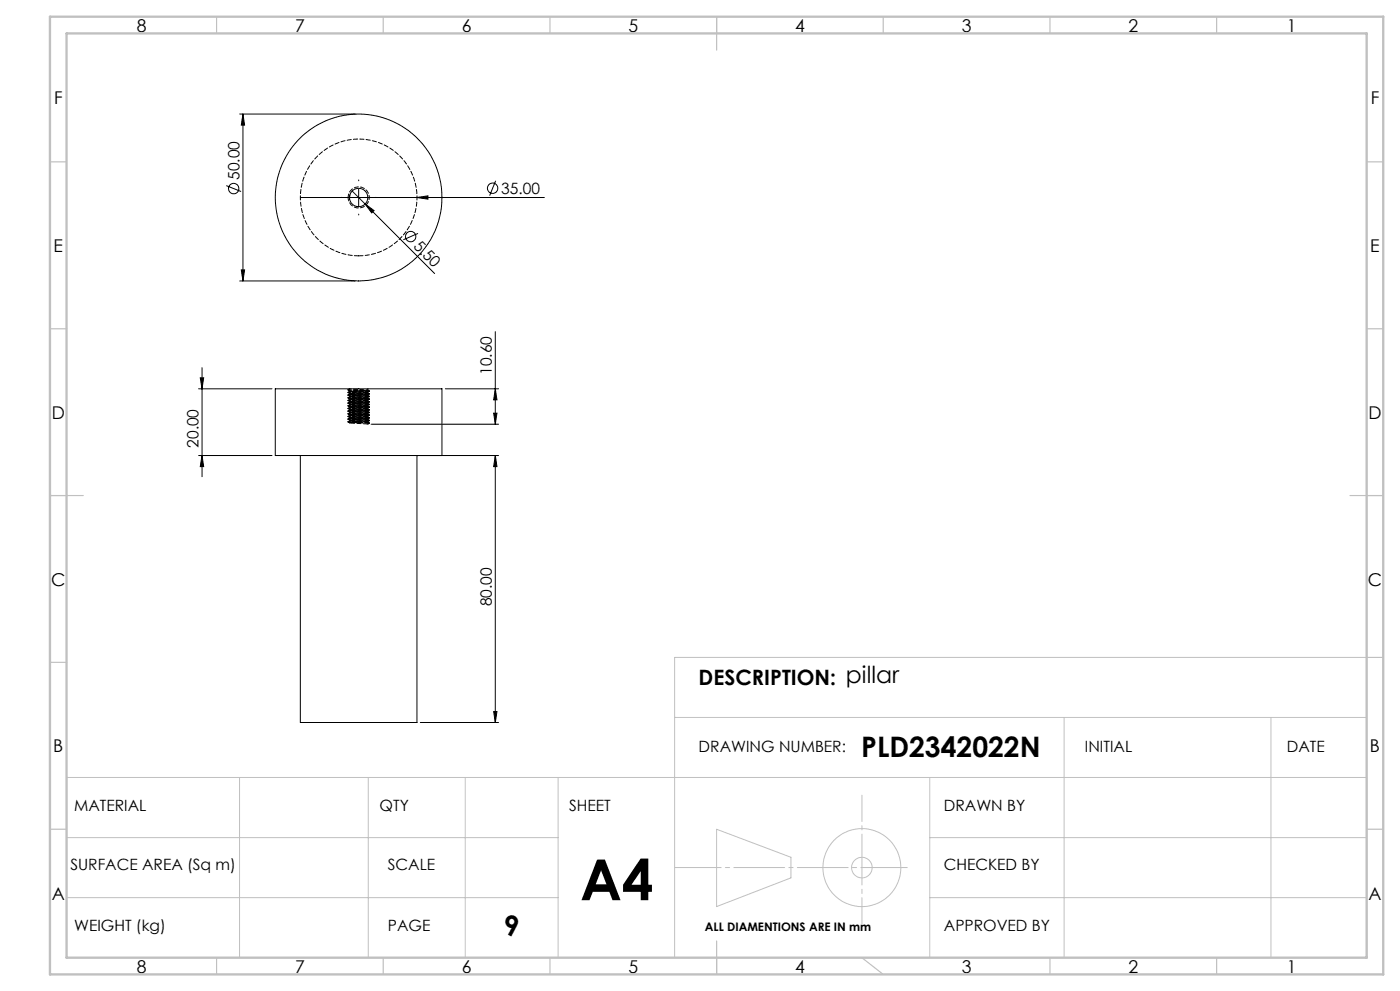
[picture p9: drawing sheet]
<svg xmlns="http://www.w3.org/2000/svg" width="420mm" height="297mm" viewBox="0 0 420 297" stroke-linecap="round" stroke-linejoin="round" font-family="sans-serif">
<g fill="none" stroke="#000" stroke-width=".3">
<path d="M71.9 34.2h34.7M72.9 34.2l.5 3.3h-1zM72.9 34.2v50M67.9 55.6l4.4 1.8M90.1 59.2h73.2M104.8 59.2l.1 .5M105.7 57.3l24.7 24.7M107.6 56.7v5M125.1 59.2l3.3-.5v1zM148.7 54.2l-1.8 4.4M107.2 61.9h.4M109.5 61.1l2.7 2-.7 .7z"/>
<path d="M125.4 70l-4.4 1.9M71.9 84.2h34.7M72.4 80.9h1l-.5 3.3zM148.6 99.4v27.7M59.6 116.5h22M60.1 113.2h1l-.5 3.3zM60.6 110.2v32.7M82.6 116.5h50v20h-50zM133.6 116.5h16M148.6 116.5l.5 3.3h-1zM59.6 136.5h22M60.6 136.5l.5 3.3h-1z"/>
<path d="M90.1 136.5v80h35v-80M111.3 127.1h38.3M126.1 136.5h23.5M148.1 123.8h1l-.5 3.3zM148.6 136.5v80M148.6 136.5l.5 3.3h-1zM126.1 216.5h23.5M148.1 213.3h1l-.5 3.2z"/>
<circle cx="70.1" cy="56.5" r="1.56"/>
<circle cx="107.6" cy="59.2" r="2.75"/>
<circle cx="107.6" cy="59.2" r="25"/>
<circle cx="147.8" cy="56.4" r="1.56"/>
<circle cx="123.2" cy="70.9" r="1.55"/>
</g>
<g fill="none" stroke="#c0c0c0" stroke-width=".3">
<path d="M410 197h-207.6v90M202.4 215h207.6M319.2 215v72M381.3 215v72M20 233h390v54h-390zM71.9 233v54M110.5 233v54M139.6 233v54M167.4 233v54M278.9 233v54M20 251h147.4M215 248.5l22.3 8.4v6.2l-22.3 8.6z"/>
<path d="M278.9 251h131.1M20 269h147.4M278.9 269h131.1"/>
<circle cx="258.6" cy="260" r="11.7"/>
<circle cx="258.6" cy="260" r="3.1"/>
</g>
<path d="M102.6 59.2h-.2M107.6 54.2v-.3M112.6 59.2h.3M107.6 64.2v.2" fill="none" stroke="#000" stroke-width=".3" stroke-dasharray="15.2 1.3 1.3 1.3"/>
<path d="M272.2 260h-69.8" fill="none" stroke="#c0c0c0" stroke-width=".3" stroke-dasharray="15.2 1.3 1.3 1.3" stroke-dashoffset="1.3"/>
<path d="M258.6 238.3v38.6" fill="none" stroke="#c0c0c0" stroke-width=".3" stroke-dasharray="15.2 1.3 1.3 1.3" stroke-dashoffset="7.4"/>
<g fill="none" stroke="#c0c0c0" stroke-width=".35">
<path d="M65 5v5M115 5v5M165 5v5M215 5v10M265 5v5M315 5v5M365 5v5M15 48.5h5M410 48.5h5M15 98.5h5M410 98.5h5M15 148.5h10"/>
<path d="M405 148.5h10M15 198.5h5M410 197h5M15 248.5h5M410 248.5h5M65 287v5M115 287v5M165 287v5M215 282v10M258.6 287l6.4 5M315 287v5M365 287v5"/>
</g>
<path d="M15 5h400v287h-400zM20 10h390v277h-390z" fill="none" stroke="#c0c0c0" stroke-width=".7"/>
<g fill="#000">
<path d="M125.1 59.2l3.3-.5v1zM109.5 61.1l2.7 2-.7 .7z"/>
<path d="M60.1 113.2h1l-.5 3.3zM60.6 136.5l.5 3.3h-1z"/>
<path d="M148.1 123.8h1l-.5 3.3zM148.6 116.5l.5 3.3h-1zM148.1 213.3h1l-.5 3.2zM148.6 136.5l.5 3.3h-1zM72.4 80.9h1l-.5 3.3zM72.9 34.2l.5 3.3h-1z"/>
</g>
<path d="M104.9 116.5l5.4 .4M104.9 117.1l5.5 .4" fill="none" stroke="#000" stroke-width=".3" stroke-dasharray="1.3 .6" stroke-dashoffset=".7"/>
<g fill="none" stroke="#000" stroke-width=".3" stroke-dasharray="1.3 .6" stroke-dashoffset="-.1">
<path d="M110.3 117.5l-5.4 .4 5.5 .4M110.3 118.3l-5.4 .4 5.5 .4M110.3 119.1l-5.4 .4 5.5 .4M110.3 119.9l-5.4 .4 5.5 .4M110.3 116.9l-5.4 .4 5.4 .4M110.3 117.7l-5.4 .4 5.4 .4M110.3 118.5l-5.4 .4 5.4 .4M110.3 119.3l-5.4 .4 5.4 .4M105 126.8l5.4 .3M110.3 120.7l-5.4 .4 5.5 .4M110.3 121.5l-5.4 .4 5.5 .4M110.3 122.3l-5.4 .4 5.5 .4"/>
<path d="M110.3 123.1l-5.4 .4 5.5 .4M110.3 123.9l-5.4 .4 5.5 .4M110.3 124.7l-5.4 .4 5.5 .4M110.3 125.5l-5.4 .4 5.5 .4M110.3 120.1l-5.4 .4 5.4 .4M110.3 120.9l-5.4 .4 5.4 .4M110.3 121.7l-5.4 .4 5.4 .4M110.3 122.5l-5.4 .4 5.4 .4M110.3 123.3l-5.4 .4 5.4 .4M110.3 124.1l-5.4 .4 5.4 .4M110.3 124.9l-5.4 .4 5.4 .4M110.3 125.7l-5.4 .4 5.5 .4"/>
</g>
<g fill="none" stroke="#000" stroke-width=".3" stroke-dasharray="1.3 .6">
<path d="M104.9 59.2h-.5M110.8 59.2h.1M110.8 59.2h-.4M107.6 76.7a17.5 17.5 0 0 1-15.3-25.9 17.5 17.5 0 0 1 30-1.1 17.5 17.5 0 0 1-13.5 26.9l-1.2 .1M104.4 116.9l.5 .2M104.4 116.8v.1M104.4 117.6v.1M104.4 118.4v.1M104.4 119.2v.1M104.4 120v.1M104.5 117.7l.4 .2M104.5 118.5l.4 .2"/>
<path d="M104.5 119.3l.4 .2M104.5 116.9l.4 .2M104.9 116.5l-.5 .3M104.9 117.1v-.6M104.9 119.5v.2M104.9 118.7v.2M104.9 117.9v.2M104.9 117.1v.2M104.9 118.1l-.4 .2M104.9 118.9l-.4 .2M104.9 119.7l-.4 .2M104.9 117.3l-.4 .2"/>
<path d="M110.3 118.3l.5-.2M110.3 119.1l.5-.2M110.3 119.9l.5-.2M110.3 117.5l.5-.2M110.4 116.9v-.4M110.4 117.7v-.2M110.4 118.5v-.2M110.4 119.3v-.2M110.7 117.3l-6.3 .4 6.4 .4M110.7 118.1l-6.3 .4 6.4 .4M110.7 118.9l-6.3 .4 6.4 .4M110.7 119.7l-6.3 .4 6.4 .4"/>
<path d="M110.8 117.2l-6.4 .4 6.4 .4M110.8 118l-6.4 .4 6.4 .4M110.8 118.8l-6.4 .4 6.4 .4M110.8 119.6l-6.4 .4 6.4 .4M110.8 118l-.5-.3M110.8 118.8l-.5-.3M110.8 119.6l-.5-.3M110.8 117.2l-.5-.3M110.8 118.1v-.1M110.8 118.9v-.1M110.8 119.7v-.1M110.8 117.3v-.1"/>
<path d="M104.4 120.8v.1M104.4 121.6v.1M104.4 122.4v.1M104.4 123.2v.1M104.4 124v.1M104.4 124.8v.1M104.4 125.6v.1M104.4 126.4v.1M104.5 120.1l.4 .2M104.5 120.9l.4 .2M104.5 121.7l.4 .2M104.5 122.5l.4 .2"/>
<path d="M104.5 123.3l.4 .2M104.5 124.1l.4 .2M104.5 124.9l.4 .2M104.5 125.7l.4 .2M104.5 126.5l.4 .2M104.9 126.5v.2M104.9 125.9v.2M104.9 125.1v.2M104.9 124.3v.2M104.9 123.5v.2M104.9 122.7v.2M104.9 121.9v.2"/>
<path d="M104.9 121.1v.2M104.9 120.3v.2M104.9 126.7h.1M104.9 120.5l-.4 .2M104.9 121.3l-.4 .2M104.9 122.1l-.4 .2M104.9 122.9l-.4 .2M104.9 123.7l-.4 .2M104.9 124.5l-.4 .2M104.9 125.3l-.4 .2M104.9 126.1l-.4 .2M110.3 120.7l.5-.2"/>
<path d="M110.3 121.5l.5-.2M110.3 122.3l.5-.2M110.3 123.1l.5-.2M110.3 123.9l.5-.2M110.3 124.7l.5-.2M110.3 125.5l.5-.2M110.3 126.3l.5-.2M110.4 127.1l.4-.2M110.4 126.5v.6M110.4 120.1v-.2M110.4 120.9v-.2M110.4 121.7v-.2"/>
<path d="M110.4 122.5v-.2M110.4 123.3v-.2M110.4 124.1v-.2M110.4 124.9v-.2M110.4 125.7v-.2M110.4 126.5v-.2M110.7 120.5l-6.3 .4 6.4 .4M110.7 121.3l-6.3 .4 6.4 .4M110.7 122.1l-6.3 .4 6.4 .4M110.7 122.9l-6.3 .4 6.4 .4M110.7 123.7l-6.3 .4 6.4 .4M110.7 124.5l-6.3 .4 6.4 .4"/>
<path d="M110.7 125.3l-6.3 .4 6.4 .4M110.7 126.1l-6.3 .4 6.4 .4M110.8 120.4l-6.4 .4 6.4 .4M110.8 121.2l-6.4 .4 6.4 .4M110.8 122l-6.4 .4 6.4 .4M110.8 122.8l-6.4 .4 6.4 .4M110.8 123.6l-6.4 .4 6.4 .4M110.8 124.4l-6.4 .4 6.4 .4M110.8 125.2l-6.4 .4 6.4 .4M110.8 126l-6.4 .4 6.4 .4M110.8 120.4l-.5-.3M110.8 121.2l-.5-.3"/>
<path d="M110.8 122l-.5-.3M110.8 122.8l-.5-.3M110.8 123.6l-.5-.3M110.8 124.4l-.5-.3M110.8 125.2l-.5-.3M110.8 126l-.5-.3M110.8 126.8l-.5-.3M110.8 126.8l-.4-.3M110.8 126.9v-.1M110.8 120.5v-.1M110.8 121.3v-.1M110.8 122.1v-.1"/>
<path d="M110.8 122.9v-.1M110.8 123.7v-.1M110.8 124.5v-.1M110.8 125.3v-.1M110.8 126.1v-.1"/>
</g>
<path d="M104.4 116.8l6.4 .4M104.4 116.9l6.4 .4" fill="none" stroke="#000" stroke-width=".3" stroke-dasharray="1.3 .6" stroke-dashoffset=".3"/>
<path d="M104.4 59.2a3.2 3.2 0 0 1 4.7-2.9 3.2 3.2 0 0 1 .4 5.5 3.2 3.2 0 0 1-5-2.2l-.1-.4M104.9 126.5h2.7M107.6 126.5l-2.7 .2M107.6 126.5h2.8M110.3 126.3l-2.7 .2" fill="none" stroke="#000" stroke-width=".3" stroke-dasharray="1.3 .6" stroke-dashoffset=".2"/>
<path d="M104.9 59.2l.1-.9" fill="none" stroke="#000" stroke-width=".3" stroke-dasharray="1.3 .6" stroke-dashoffset=".4"/>
<text font-size="16.9" x="174" y="269.8">A4</text>
<g font-size="8.5">
<text x="258.4" y="226.8">PLD2342022N</text>
<text x="151.1" y="280.5">9</text>
</g>
<text font-size="6.3" x="209.6" y="205.3">DESCRIPTION: pillar</text>
<g font-size="5.3">
<text x="41" y="9.5">8</text>
<text x="88.5" y="9.5">7</text>
<text x="138.5" y="9.5">6</text>
<text x="188.5" y="9.5">5</text>
<text x="238.5" y="9.5">4</text>
<text x="288.5" y="9.5">3</text>
<text x="338.5" y="9.5">2</text>
<text x="386" y="9.5">1</text>
<text x="16.2" y="31.3">F</text>
<text x="411.2" y="31.3">F</text>
<text x="16.1" y="75.5">E</text>
<text x="411.1" y="75.5">E</text>
<text x="15.5" y="125.5">D</text>
<text x="410.5" y="125.5">D</text>
<text x="15.4" y="175.5">C</text>
<text x="410.4" y="175.5">C</text>
<text x="16" y="225.5">B</text>
<text x="411" y="225.5">B</text>
<text x="15.5" y="269.8">A</text>
<text x="410.5" y="269.8">A</text>
<text x="41" y="291.5">8</text>
<text x="88.5" y="291.5">7</text>
<text x="138.5" y="291.5">6</text>
<text x="188.5" y="291.5">5</text>
<text x="238.5" y="291.5">4</text>
<text x="288.5" y="291.5">3</text>
<text x="338.5" y="291.5">2</text>
<text x="386" y="291.5">1</text>
</g>
<g font-size="4.7">
<text x="71.8" y="53.9" transform="rotate(-90 71.8 53.9)">50.00</text>
<text x="150.4" y="58.1">35.00</text>
<text x="123.8" y="73.9" transform="rotate(45 123.8 73.9)">5.50</text>
<text x="147.6" y="112.3" transform="rotate(-90 147.6 112.3)">10.60</text>
<text x="59.6" y="134.2" transform="rotate(-90 59.6 134.2)">20.00</text>
<text x="147.6" y="181.7" transform="rotate(-90 147.6 181.7)">80.00</text>
<text x="209.6" y="225.5">DRAWING NUMBER:</text>
<text x="325.5" y="225.5">INITIAL</text>
<text x="386" y="225.5">DATE</text>
<text x="22.2" y="243.1">MATERIAL</text>
<text x="113.9" y="243.1">QTY</text>
<text x="170.7" y="243.1">SHEET</text>
<text x="283.2" y="243.1">DRAWN BY</text>
<text x="21.1" y="260.7">SURFACE AREA (Sq m)</text>
<text x="116.4" y="260.7">SCALE</text>
<text x="283.2" y="260.7">CHECKED BY</text>
<text x="22.2" y="279.1">WEIGHT (kg)</text>
<text x="116.4" y="279.1">PAGE</text>
<text x="283.2" y="279.1">APPROVED BY</text>
</g>
<text font-size="3.5" x="211.5" y="279.1">ALL DIAMENTIONS ARE IN mm</text>
</svg>
